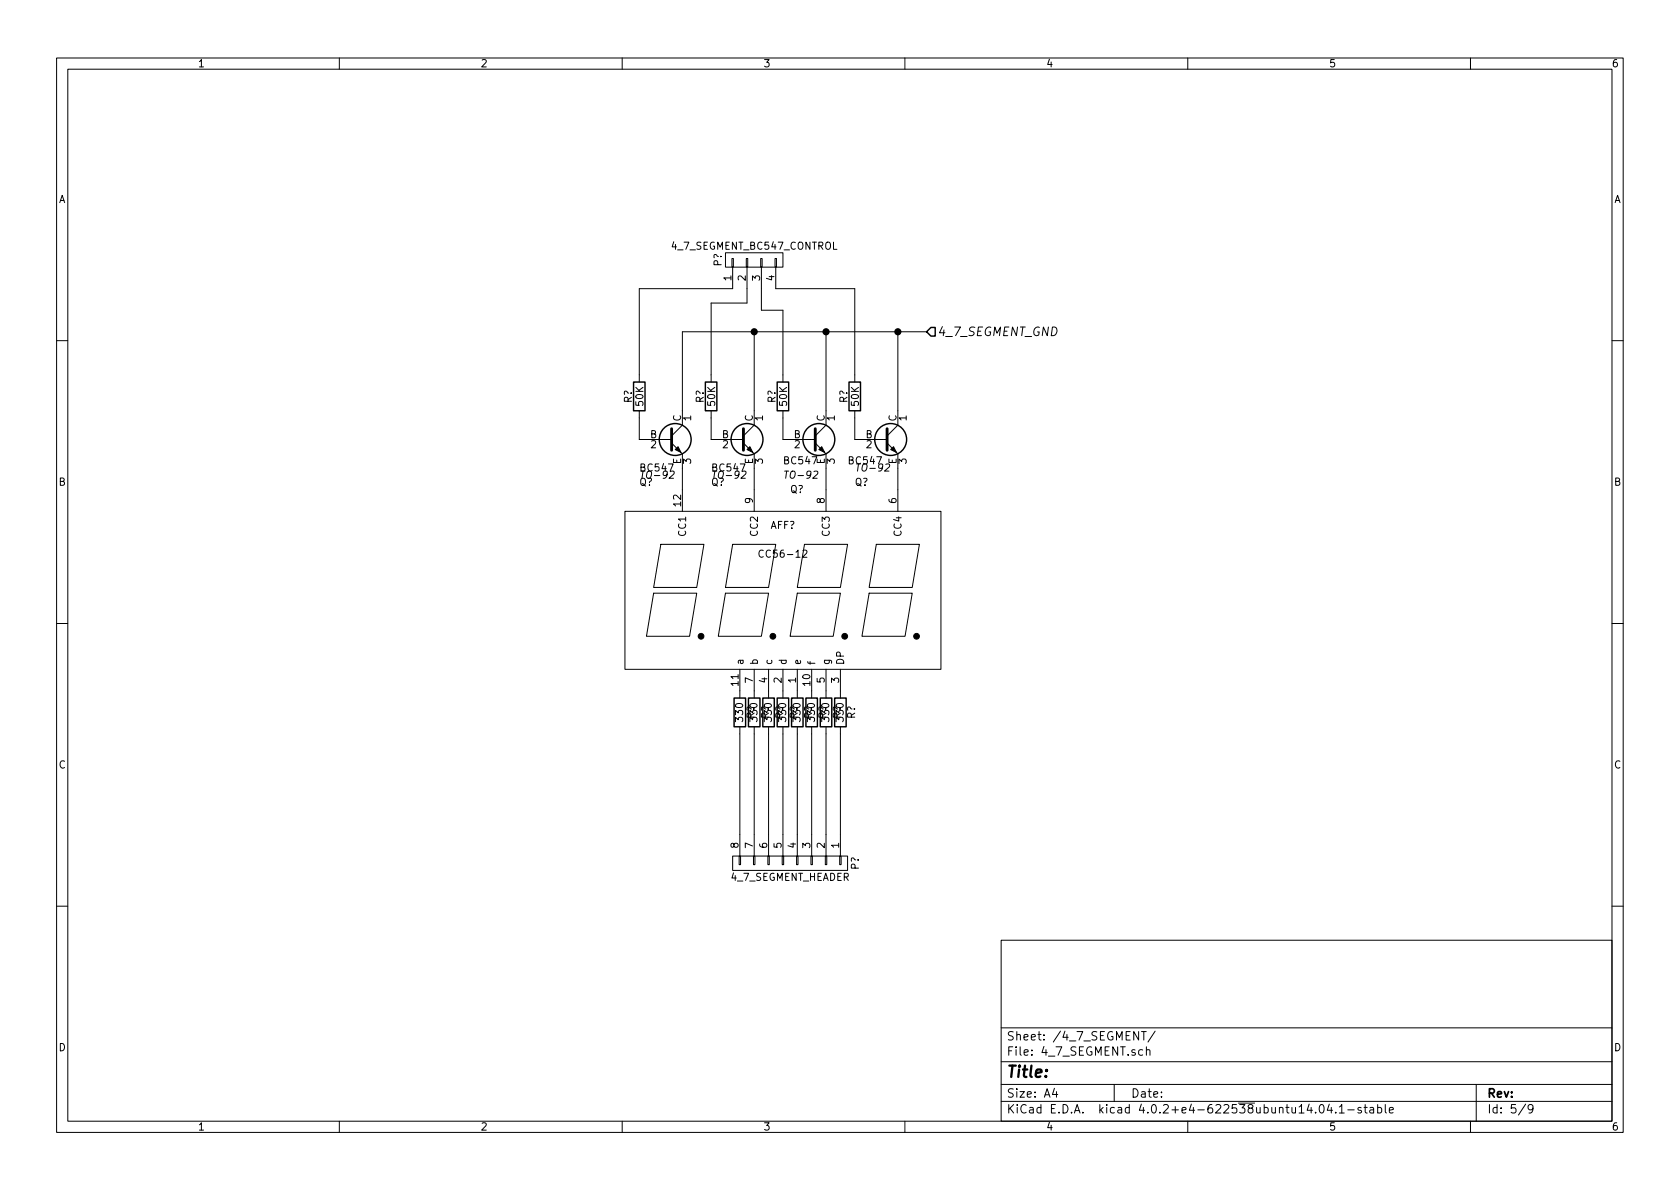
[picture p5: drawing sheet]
EESchema Schematic File Version 2
LIBS:power
LIBS:device
LIBS:transistors
LIBS:conn
LIBS:linear
LIBS:regul
LIBS:74xx
LIBS:cmos4000
LIBS:adc-dac
LIBS:memory
LIBS:xilinx
LIBS:microcontrollers
LIBS:dsp
LIBS:microchip
LIBS:analog_switches
LIBS:motorola
LIBS:texas
LIBS:intel
LIBS:audio
LIBS:interface
LIBS:digital-audio
LIBS:philips
LIBS:display
LIBS:cypress
LIBS:siliconi
LIBS:opto
LIBS:atmel
LIBS:contrib
LIBS:valves
LIBS:8051_generic_89s51
LIBS:7805_mod
LIBS:HexConverter
LIBS:MOTOR
LIBS:ams1117_
LIBS:arduinoNano
LIBS:arduinouno
LIBS:buzzer
LIBS:cmos_cell
LIBS:color_sensor
LIBS:esp8266
LIBS:fingerprintsensor
LIBS:flex
LIBS:ftdi232rl
LIBS:hexconverter
LIBS:i2cmemoty24ls256
LIBS:l293d_modified
LIBS:ldr
LIBS:lm3915
LIBS:oleddisplay
LIBS:ov7670
LIBS:pushbutton
LIBS:relay
LIBS:sd_card_module
LIBS:servo
LIBS:valve
LIBS:xbee
LIBS:max_232
LIBS:0808
LIBS:8051_dev-cache
EELAYER 25 0
EELAYER END
$Descr A4 11693 8268
encoding utf-8
Sheet 6 9
Title ""
Date ""
Rev ""
Comp ""
Comment1 ""
Comment2 ""
Comment3 ""
Comment4 ""
$EndDescr
$Comp
L BC547 Q?
U 1 1
P 4650 3050
F 0 "Q?" H 4450 2750 50  0000 L CNN
F 1 "BC547" H 4450 2850 50  0000 L CNN
F 2 "TO-92" H 4450 2800 50  0000 L CIN
F 3 "" H 4650 3050 50  0000 L CNN
	1    4650 3050
	1    0    0    -1  
$EndComp
$Comp
L R R?
U 1 1
P 4450 2750
F 0 "R?" V 4530 2750 50  0000 C CNN
F 1 "50K" V 4450 2750 50  0000 C CNN
F 2 "" V 4380 2750 50  0000 C CNN
F 3 "" H 4450 2750 50  0000 C CNN
	1    4450 2750
	-1   0    0    1   
$EndComp
$Comp
L BC547 Q?
U 1 1
P 5150 3050
F 0 "Q?" H 4950 2750 50  0000 L CNN
F 1 "BC547" H 4950 2850 50  0000 L CNN
F 2 "TO-92" H 4950 2800 50  0000 L CIN
F 3 "" H 5150 3050 50  0000 L CNN
	1    5150 3050
	1    0    0    -1  
$EndComp
$Comp
L BC547 Q?
U 1 1
P 5650 3050
F 0 "Q?" H 5500 2700 50  0000 L CNN
F 1 "BC547" H 5450 2900 50  0000 L CNN
F 2 "TO-92" H 5450 2800 50  0000 L CIN
F 3 "" H 5650 3050 50  0000 L CNN
	1    5650 3050
	1    0    0    -1  
$EndComp
$Comp
L BC547 Q?
U 1 1
P 6150 3050
F 0 "Q?" H 5950 2750 50  0000 L CNN
F 1 "BC547" H 5900 2900 50  0000 L CNN
F 2 "TO-92" H 5950 2850 50  0000 L CIN
F 3 "" H 6150 3050 50  0000 L CNN
	1    6150 3050
	1    0    0    -1  
$EndComp
Wire Wire Line
	4750 3250 4750 3400
Wire Wire Line
	5250 3250 5250 3400
Wire Wire Line
	5750 3250 5750 3400
Wire Wire Line
	6250 3250 6250 3400
$Comp
L R R?
U 1 1
P 4950 2750
F 0 "R?" V 5030 2750 50  0000 C CNN
F 1 "50K" V 4950 2750 50  0000 C CNN
F 2 "" V 4880 2750 50  0000 C CNN
F 3 "" H 4950 2750 50  0000 C CNN
	1    4950 2750
	-1   0    0    1   
$EndComp
$Comp
L R R?
U 1 1
P 5450 2750
F 0 "R?" V 5530 2750 50  0000 C CNN
F 1 "50K" V 5450 2750 50  0000 C CNN
F 2 "" V 5380 2750 50  0000 C CNN
F 3 "" H 5450 2750 50  0000 C CNN
	1    5450 2750
	-1   0    0    1   
$EndComp
$Comp
L R R?
U 1 1
P 5950 2750
F 0 "R?" V 6030 2750 50  0000 C CNN
F 1 "50K" V 5950 2750 50  0000 C CNN
F 2 "" V 5880 2750 50  0000 C CNN
F 3 "" H 5950 2750 50  0000 C CNN
	1    5950 2750
	-1   0    0    1   
$EndComp
Wire Wire Line
	4450 2900 4450 3050
Wire Wire Line
	4950 2900 4950 3050
Wire Wire Line
	5450 2900 5450 3050
Wire Wire Line
	5950 2900 5950 3050
Text HLabel 6450 2300 2    60   Input Italic 0
4_7_SEGMENT_GND
Wire Wire Line
	6450 2300 4750 2300
Wire Wire Line
	4750 2300 4750 2850
Wire Wire Line
	5250 2850 5250 2300
Connection ~ 5250 2300
Wire Wire Line
	5750 2850 5750 2300
Connection ~ 5750 2300
Wire Wire Line
	6250 2850 6250 2300
Connection ~ 6250 2300
$Comp
L CONN_01X04 P?
U 1 1
P 5250 1800
F 0 "P?" H 5250 2050 50  0000 C CNN
F 1 "4_7_SEGMENT_BC547_CONTROL" V 5350 1800 50  0000 C CNN
F 2 "" H 5250 1800 50  0000 C CNN
F 3 "" H 5250 1800 50  0000 C CNN
	1    5250 1800
	0    -1   -1   0   
$EndComp
Wire Wire Line
	5100 2000 4450 2000
Wire Wire Line
	4450 2000 4450 2600
Wire Wire Line
	4950 2600 4950 2100
Wire Wire Line
	4950 2100 5200 2100
Wire Wire Line
	5200 2100 5200 2000
Wire Wire Line
	5300 2000 5300 2150
Wire Wire Line
	5300 2150 5450 2150
Wire Wire Line
	5450 2150 5450 2600
Wire Wire Line
	5400 2000 5950 2000
Wire Wire Line
	5950 2000 5950 2600
$Comp
L CONN_01X08 P?
U 1 1
P 5500 6000
F 0 "P?" H 5500 6450 50  0000 C CNN
F 1 "4_7_SEGMENT_HEADER" V 5600 6000 50  0000 C CNN
F 2 "" H 5500 6000 50  0000 C CNN
F 3 "" H 5500 6000 50  0000 C CNN
	1    5500 6000
	0    1    1    0   
$EndComp
Wire Wire Line
	5150 5800 5150 5100
Wire Wire Line
	5250 5800 5250 5100
Wire Wire Line
	5350 5800 5350 5100
Wire Wire Line
	5450 5800 5450 5100
Wire Wire Line
	5550 5800 5550 5100
Wire Wire Line
	5650 5800 5650 5100
Wire Wire Line
	5750 5800 5750 5100
Wire Wire Line
	5850 5800 5850 5100
$Comp
L R R?
U 1 1
P 5150 4950
F 0 "R?" V 5230 4950 50  0000 C CNN
F 1 "330" V 5150 4950 50  0000 C CNN
F 2 "" V 5080 4950 50  0000 C CNN
F 3 "" H 5150 4950 50  0000 C CNN
	1    5150 4950
	1    0    0    -1  
$EndComp
$Comp
L R R?
U 1 1
P 5250 4950
F 0 "R?" V 5330 4950 50  0000 C CNN
F 1 "330" V 5250 4950 50  0000 C CNN
F 2 "" V 5180 4950 50  0000 C CNN
F 3 "" H 5250 4950 50  0000 C CNN
	1    5250 4950
	1    0    0    -1  
$EndComp
$Comp
L R R?
U 1 1
P 5350 4950
F 0 "R?" V 5430 4950 50  0000 C CNN
F 1 "330" V 5350 4950 50  0000 C CNN
F 2 "" V 5280 4950 50  0000 C CNN
F 3 "" H 5350 4950 50  0000 C CNN
	1    5350 4950
	1    0    0    -1  
$EndComp
$Comp
L R R?
U 1 1
P 5450 4950
F 0 "R?" V 5530 4950 50  0000 C CNN
F 1 "330" V 5450 4950 50  0000 C CNN
F 2 "" V 5380 4950 50  0000 C CNN
F 3 "" H 5450 4950 50  0000 C CNN
	1    5450 4950
	1    0    0    -1  
$EndComp
$Comp
L R R?
U 1 1
P 5550 4950
F 0 "R?" V 5630 4950 50  0000 C CNN
F 1 "330" V 5550 4950 50  0000 C CNN
F 2 "" V 5480 4950 50  0000 C CNN
F 3 "" H 5550 4950 50  0000 C CNN
	1    5550 4950
	1    0    0    -1  
$EndComp
$Comp
L R R?
U 1 1
P 5650 4950
F 0 "R?" V 5730 4950 50  0000 C CNN
F 1 "330" V 5650 4950 50  0000 C CNN
F 2 "" V 5580 4950 50  0000 C CNN
F 3 "" H 5650 4950 50  0000 C CNN
	1    5650 4950
	1    0    0    -1  
$EndComp
$Comp
L R R?
U 1 1
P 5750 4950
F 0 "R?" V 5830 4950 50  0000 C CNN
F 1 "330" V 5750 4950 50  0000 C CNN
F 2 "" V 5680 4950 50  0000 C CNN
F 3 "" H 5750 4950 50  0000 C CNN
	1    5750 4950
	1    0    0    -1  
$EndComp
$Comp
L R R?
U 1 1
P 5850 4950
F 0 "R?" V 5930 4950 50  0000 C CNN
F 1 "330" V 5850 4950 50  0000 C CNN
F 2 "" V 5780 4950 50  0000 C CNN
F 3 "" H 5850 4950 50  0000 C CNN
	1    5850 4950
	1    0    0    -1  
$EndComp
$Comp
L CC56-12 AFF?
U 1 1
P 5450 4100
F 0 "AFF?" H 5450 4550 50  0000 C CNN
F 1 "CC56-12" H 5450 4350 50  0000 C CNN
F 2 "" H 4950 4100 50  0000 C CNN
F 3 "" H 4950 4100 50  0000 C CNN
	1    5450 4100
	1    0    0    -1  
$EndComp
$EndSCHEMATC
